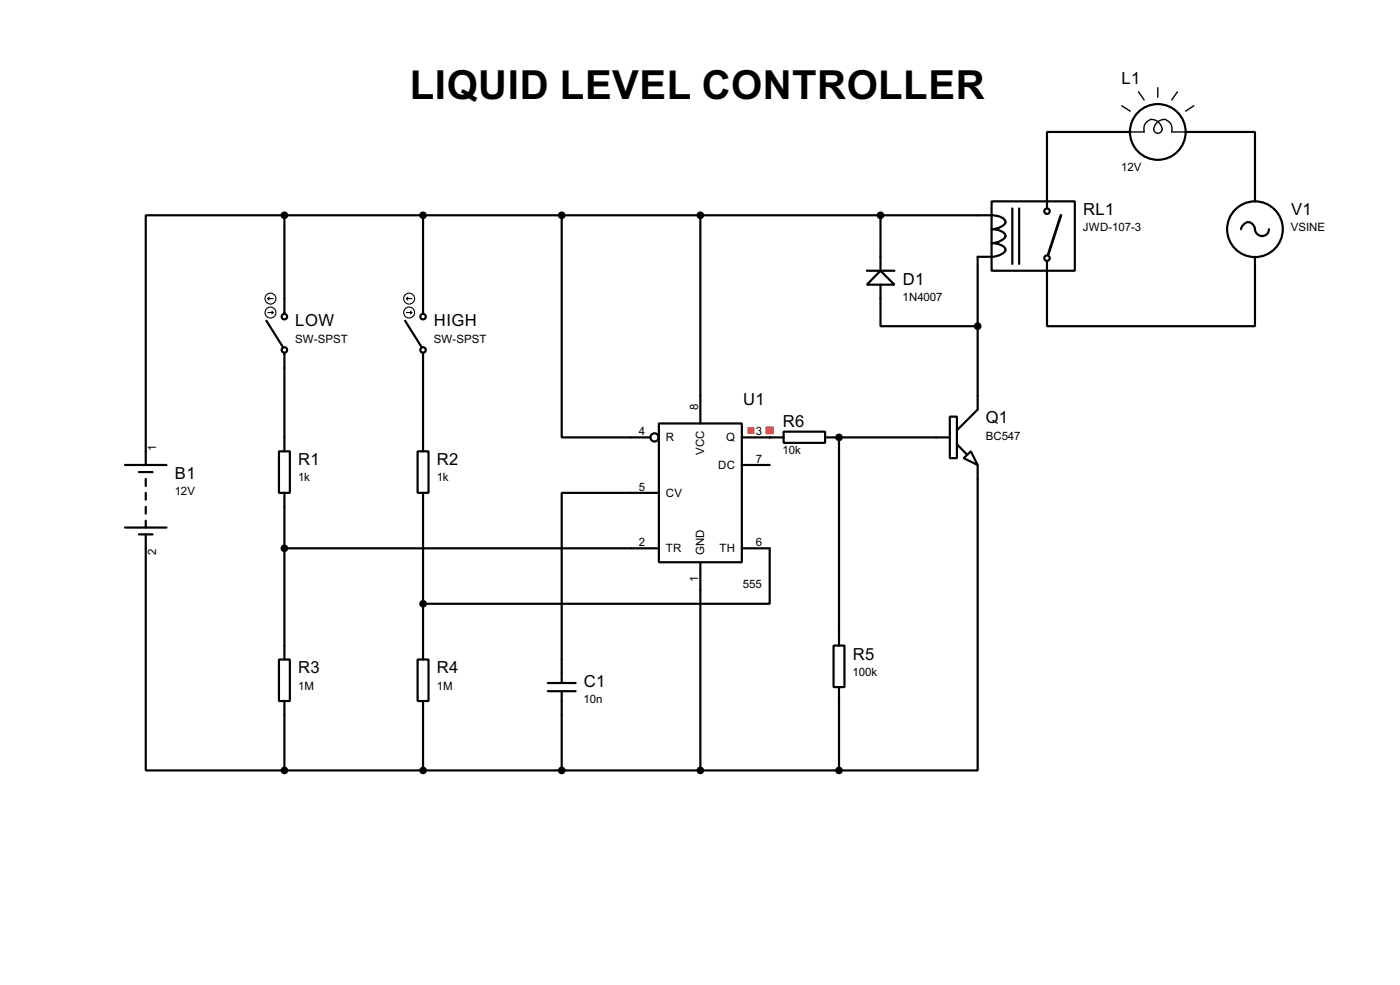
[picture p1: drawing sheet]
<svg xmlns="http://www.w3.org/2000/svg" width="256mm" height="180mm" viewBox="0 0 256 180" stroke-linecap="round" stroke-linejoin="round" font-family="sans-serif">
<g fill="#000">
<circle cx="141" cy="80.1" r=".2"/>
<circle cx="153.7" cy="80.1" r=".2"/>
</g>
<g fill="none" stroke="#000" stroke-width=".4">
<path d="M52.1 39.4h-25.4v45.7M52.1 39.4h129.6a3.3 3.3 0 0 1 2.4 .9 .9 .9 0 0 1-.7 1.2l-1.1 .4-.6 .1a3.3 3.3 0 0 1 2.4 .8 .89 .89 0 0 1-.7 1.2l-1.1 .4-.6 .1a3.3 3.3 0 0 1 2.4 .9l.1 .4a2.75 2.75 0 0 1-2.5 1.2h-2.6v28l-3.8 3.8M52.1 39.4v18.1M77.5 39.4v18.1M102.9 39.4v40.7h16.3M128.3 39.4v38.1M161.3 39.4v10.2M181.7 36.9h15.2v12.7h-15.2zM185.5 38.2v10.1M186.7 38.2v10.1M207.1 24.2h-15.3v14M217.2 24.2h12.7v12.7"/>
<path d="M48.8 58.7l3.1 4.9M74.2 58.7l3.1 4.9M158.8 49.6h5.1M161.3 49.6l2.6 2.5h-5.1zM161.3 52.1v7.6h17.8M227.4 42a1.27 1.27 0 0 1 1.1-1.3 1.27 1.27 0 0 1 1.3 .9 1.32 1.32 0 0 0 1.2 1.6 1.32 1.32 0 0 0 1.5-1.2M229.9 47v12.7h-38.1v-11.9M52.1 64.6v18M77.5 64.6v18M120.7 77.5h15.2v25.4h-15.2zM143.6 79h7.6v2.1h-7.6zM174 76.3h1.3v7.6h-1.3z"/>
<path d="M22.9 85.1h7.6M22.9 96.6h7.6M25.5 86.4h2.5M25.5 97.8h2.5M26.7 97.8v43.2h25.4M26.7 87.7v1.3M26.7 90.2v1.3M26.7 92.8v1.2M26.7 95.3v1.3M51.1 82.6h2v7.6h-2zM52.1 90.2v30.5M76.5 82.6h2v7.6h-2z"/>
<path d="M77.5 90.2v30.5M120.7 90.2h-17.8v34.8M135.9 80.1h7.7M135.9 85.1h5.1M151.2 80.1h22.8M153.7 80.1v38.1M175.3 81.3l1.8 1.8M176.6 83.9l1.3-1.3 1.2 2.5zM179.1 85.1v55.9h-25.4M52.1 100.4h68.6M128.3 102.9v38.1M135.9 100.4h5.1v10.1h-63.5"/>
<path d="M152.7 118.2h2v7.6h-2zM51.1 120.7h2v7.6h-2zM52.1 128.3v12.7M76.5 120.7h2v7.6h-2zM77.5 128.3v12.7M100.4 125h5.1M100.4 126.5h5.1M102.9 126.5v14.5M153.7 125.8v15.2M52.1 141h101.6"/>
<circle cx="191.8" cy="38.7" r=".5"/>
<circle cx="212.1" cy="24.2" r="5.1"/>
<circle cx="52.1" cy="58" r=".5"/>
<circle cx="77.5" cy="58" r=".5"/>
<circle cx="191.8" cy="47.3" r=".5"/>
<circle cx="229.9" cy="42" r="5.1"/>
<circle cx="52.1" cy="64.1" r=".5"/>
<circle cx="77.5" cy="64.1" r=".5"/>
<circle cx="119.9" cy="80.1" r=".75"/>
</g>
<path d="M194.4 39.4l-2.3 7.1" fill="none" stroke="#000" stroke-width=".5"/>
<g fill="none" stroke="#000" stroke-width=".2">
<path d="M49.1 57.2h1M49.1 54.7l.2 .2M49.1 54.7h1M49.3 54.4l-.2 .3M49.8 57l.3 .2M50.1 57.2l-.3 .3M74.5 57.2h1M74.5 54.7h1M74.5 54.7l.2 .2M74.7 54.4l-.2 .3M75.2 57l.3 .2M75.5 57.2l-.3 .3"/>
<circle cx="49.5" cy="54.7" r="1"/>
<circle cx="49.5" cy="57.2" r="1"/>
<circle cx="74.9" cy="57.2" r="1"/>
<circle cx="74.9" cy="54.7" r="1"/>
</g>
<path d="M205.5 19.4l1.6 1M208.6 16.8l1 1.5M212.1 16.1v1.7M215.7 16.8l-1 1.5M218.7 19.4l-1.5 1M207.1 24.2h2.5a1.66 1.66 0 0 1 1.9-2.3 1.85 1.85 0 0 1 1.4 2 .81 .81 0 0 1-1.3 .3 .81 .81 0 0 1 0-1.2 1.65 1.65 0 0 1 2.8-.4l.3 .9v.7h2.5" fill="none" stroke="#000" stroke-width=".25"/>
<g fill="none" stroke="#ff4040" stroke-width=".18">
<path d="M137.1 78.3h1M137.1 78.4h1M137.1 78.5h1M137.1 78.6h1M137.1 78.7h1M137.1 78.8h1M137.1 78.9h1M137.1 79h1M137.1 79.1h1M137.1 79.2h1M137.1 79.3h1M140.4 78.3h1.3"/>
<path d="M140.4 78.4h1.3M140.4 78.5h1.3M140.4 78.6h1.3M140.4 78.7h1.3M140.4 78.8h1.3M140.4 78.9h1.3M140.4 79h1.3M140.4 79.1h1.3M140.4 79.2h1.3M140.4 79.3h1.3M140.4 78.2h1.3M140.4 79.4h1.3"/>
</g>
<g fill="#000" stroke="#000" stroke-width=".4">
<circle cx="52.1" cy="39.4" r=".5"/>
<circle cx="77.5" cy="39.4" r=".5"/>
<circle cx="102.9" cy="39.4" r=".5"/>
<circle cx="128.3" cy="39.4" r=".5"/>
<circle cx="161.3" cy="39.4" r=".5"/>
<circle cx="179.1" cy="59.7" r=".5"/>
<circle cx="153.7" cy="80.1" r=".5"/>
<circle cx="52.1" cy="100.4" r=".5"/>
<circle cx="77.5" cy="110.5" r=".5"/>
<circle cx="52.1" cy="141" r=".5"/>
<circle cx="77.5" cy="141" r=".5"/>
<circle cx="102.9" cy="141" r=".5"/>
<circle cx="128.3" cy="141" r=".5"/>
<circle cx="153.7" cy="141" r=".5"/>
</g>
<text font-size="8.2" x="75.1" y="18">LIQUID LEVEL CONTROLLER</text>
<g font-size="3.4">
<text x="205.5" y="15.3">L1</text>
<text x="198.4" y="39.4">RL1</text>
<text x="236.5" y="39.4">V1</text>
<text x="165.4" y="52.1">D1</text>
<text x="54.1" y="59.8">LOW</text>
<text x="79.5" y="59.8">HIGH</text>
<text x="136.2" y="74.1">U1</text>
<text x="180.6" y="77.5">Q1</text>
<text x="143.4" y="78.2">R6</text>
<text x="32.1" y="87.7">B1</text>
<text x="54.7" y="85.2">R1</text>
<text x="80.1" y="85.2">R2</text>
<text x="54.7" y="123.3">R3</text>
<text x="80.1" y="123.3">R4</text>
<text x="107" y="125.8">C1</text>
<text x="156.3" y="120.7">R5</text>
</g>
<g font-size="2.4">
<text x="205.4" y="31.4">12V</text>
<text x="198.4" y="42.3">JWD-107-3</text>
<text x="236.5" y="42.3">VSINE</text>
<text x="165.4" y="55">1N4007</text>
<text x="54.1" y="62.7">SW-SPST</text>
<text x="79.5" y="62.7">SW-SPST</text>
<text x="127.9" y="74.9" transform="rotate(-90 127.9 74.9)">8</text>
<text x="28.6" y="82.6" transform="rotate(-90 28.6 82.6)">1</text>
<text x="117" y="79.7">4</text>
<text x="122" y="80.8">R</text>
<text x="129" y="83.2" transform="rotate(-90 129 83.2)">VCC</text>
<text x="133" y="80.8">Q</text>
<text x="138.5" y="79.7">3</text>
<text x="143.4" y="83.2">10k</text>
<text x="180.6" y="80.4">BC547</text>
<text x="54.6" y="88.1">1k</text>
<text x="80" y="88.1">1k</text>
<text x="117" y="89.8">5</text>
<text x="131.6" y="85.8">DC</text>
<text x="138.5" y="84.7">7</text>
<text x="32" y="90.7">12V</text>
<text x="122" y="90.9">CV</text>
<text x="28.6" y="101.5" transform="rotate(-90 28.6 101.5)">2</text>
<text x="117" y="100">2</text>
<text x="122" y="101.1">TR</text>
<text x="129" y="101.6" transform="rotate(-90 129 101.6)">GND</text>
<text x="131.8" y="101.1">TH</text>
<text x="138.5" y="100">6</text>
<text x="127.9" y="106.6" transform="rotate(-90 127.9 106.6)">1</text>
<text x="136.1" y="107.6">555</text>
<text x="156.2" y="123.7">100k</text>
<text x="54.6" y="126.2">1M</text>
<text x="80" y="126.2">1M</text>
<text x="106.9" y="128.8">10n</text>
</g>
</svg>
